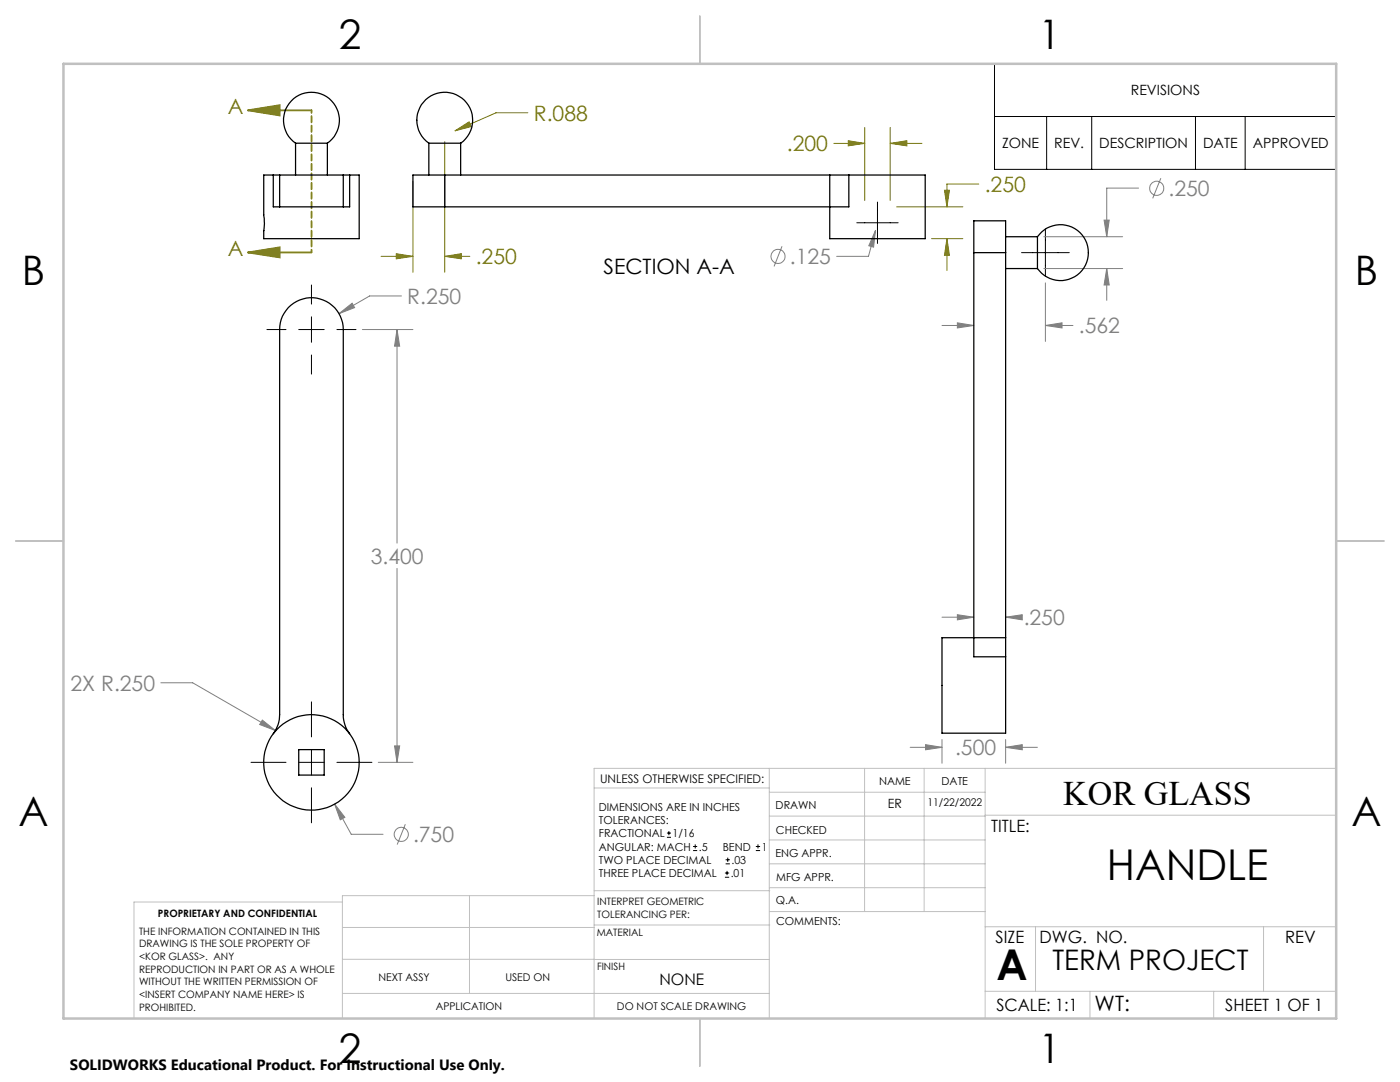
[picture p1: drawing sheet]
<svg xmlns="http://www.w3.org/2000/svg" width="279mm" height="216mm" viewBox="0 0 279 216" stroke-linecap="round" stroke-linejoin="round" font-family="sans-serif">
<g fill="none" stroke="#808080" stroke-width=".2">
<path d="M227.2 37.5h-6.3v9.7M231.7 35.6l-1.7 4M80.1 59.1h-6.3l-6.1 3.5M156.1 49.1l-1.6 4.1M174.7 46l-.4 3.3-.9-.3zM174.7 46l-1.4 5.2h-6.3M208.3 47.2h15.7M208.3 53.6h15.7M208.6 56.4v11.7M220.3 43.9h1.1l-.5 3.3zM220.9 53.6l.5 3.3h-1.1zM220.9 53.6v6.3"/>
<path d="M67.7 62.6l2.6-2.1 .5 .9zM72.3 65.8h10.1M79.2 65.8l.6 3.3h-1.1zM79.2 65.8v42.6M188 64.9h6.3M191.1 64.4l3.2 .5-3.2 .5zM208.6 64.9l3.3-.5v1zM208.6 64.9h5.5M79.2 113.4v38.7M32.1 136.2h6.4l16.5 9.6M188 123.2h6.3M191.1 122.7l3.2 .5-3.2 .5z"/>
<path d="M200.7 123.2l3.3-.5v1zM200.7 123.2h2.4M52.4 143.7l2.6 2.1-3.2-1.2zM75.5 152.1h6.9M78.7 148.8h1.1l-.6 3.3zM181.6 149.1h6.4M184.7 148.6l3.3 .5-3.3 .5zM188 147.6v4.7M200.7 149.1l3.3-.5v1zM200.7 147.6v4.7M200.7 149.1h6.3M66.8 160.4l2 2.7-.9 .5z"/>
<path d="M66.8 160.4l3.3 6.1h6.3M80.9 164.5l-1.6 4"/>
<circle cx="230.9" cy="37.6" r="1.41"/>
<circle cx="155.3" cy="51.2" r="1.4"/>
<circle cx="80.1" cy="166.5" r="1.41"/>
</g>
<g fill="none" stroke="#000" stroke-width=".2">
<path d="M198.5 12.7h68.2v21.1h-68.2zM198.5 23.2h68.2M208.9 23.2v10.6M217.9 23.2v10.6M238.6 23.2v10.6M248.5 23.2v10.6M62.2 56.9v3.8M171 44.4h8.2M175.1 40.3v8.3M203.9 50.4h9.5M208.6 45.6v9.6M53.3 65.8h3.8"/>
<path d="M59.6 65.8h5.1M62.2 63.2v5.1M62.2 70.8v3.8M67.2 65.8h3.8M50.1 152.1h7M59.6 152.1h5.1M62.2 140.1v6.9M62.2 149.6v5.1M62.2 157.2v7M67.2 152.1h7M133.1 167.1h.8M133.1 166.2h.8"/>
<path d="M133.5 165.8v.9M138.3 169.7h.8M138.3 168.9h.8M138.7 168.5v.8M144.7 175h.8M144.7 174.2h.8M144.8 172.4h.9M144.8 171.6h.9M145.1 173.8v.8M145.2 171.1v.9M150.8 169.7h.9M150.8 168.9h.9"/>
<path d="M151.3 168.5v.8"/>
</g>
<path d="M49.5 22l6.3-1v2zM49.5 22h12.7M49.5 50.4l6.3-1v2zM49.5 50.4h12.7" fill="none" stroke="#808000" stroke-width=".35"/>
<g fill="none" stroke="#808000" stroke-width=".2">
<path d="M82.4 36.2v18.1M88.8 28.3v26M90.8 26.1l2.8-1.8 .5 1zM105.3 22.5h-6.3l-8.2 3.6M166.4 28.6h6.2M169.3 28.1l3.3 .5-3.3 .5zM172.6 25.4v14.6M177.7 28.6l3.3-.5v1zM177.7 25.4v14.6M177.7 28.6h6.3M188.5 38h1l-.5 3.3zM195.3 36.7h-6.3v4.6"/>
<path d="M76.1 51.2h6.3M79.1 50.6l3.3 .6-3.3 .4zM88.8 51.2l3.3-.6v1zM88.8 51.2h5M178.9 41.3h13.3M185.9 47.6h6.3M189 47.6l.5 3.3h-1zM189 47.6v6.4"/>
</g>
<path d="M62.2 22v28.3" fill="none" stroke="#808000" stroke-width=".35" stroke-dasharray="1.3 .6" stroke-dashoffset=".7"/>
<g fill="none" stroke="#c0c0c0" stroke-width=".2">
<path d="M118.6 157.2h34.9M153.5 153.3v49.9M153.5 158.1h43.1M172.5 153.3v28.6M184.4 153.3v28.6M196.6 153.3v49.9M266.7 153.3h-148.1v49.9M68.3 180h-41.6v23.2M93.7 178.7v19.5M118.6 178.7h-50.3v24.5M118.6 177.7h35M153.5 167.6h43.1"/>
<path d="M153.5 162.8h43.1M153.5 172.4h43.1M153.5 177.1h43.1M196.6 162.7h70.1M68.3 198.2h85.2M68.3 191.4l85.2 .1M68.3 185.1h50.3M118.6 184.6h35M153.6 181.9h43M196.6 197.8h70.1M196.6 184.9h70.1M206.7 184.9v12.9"/>
<path d="M217.5 197.8v5.4M242.2 197.8v5.4M252.2 184.9v12.9"/>
</g>
<path d="M139.7 3.2v9.5M3.1 107.9h9.6M266.7 107.9h9.5M139.7 203.2v9.6" fill="none" stroke="#c0c0c0" stroke-width=".25"/>
<path d="M12.7 12.7h254v190.5h-254z" fill="none" stroke="#c0c0c0" stroke-width=".5"/>
<g fill="#808000">
<path d="M49.5 22l6.3-1v2zM49.5 50.4l6.3-1v2z"/>
<path d="M90.8 26.1l3.3-.8-.5-1zM188.5 38h1l-.5 3.3zM189 47.6l.5 3.3h-1zM177.7 28.6l3.3-.5v1zM169.3 28.1l3.3 .5-3.3 .5zM79.1 50.6l3.3 .6-3.3 .4zM88.8 51.2l3.3-.6v1z"/>
</g>
<path d="M52.4 143.7l-.6 .9 3.2 1.2zM67.7 62.6l3.1-1.2-.5-.9zM66.8 160.4l1.1 3.2 .9-.5zM79.2 65.8l.6 3.3h-1.1zM78.7 148.8h1.1l-.6 3.3zM184.7 148.6l3.3 .5-3.3 .5zM200.7 149.1l3.3-.5v1zM200.7 123.2l3.3-.5v1zM191.1 122.7l3.2 .5-3.2 .5zM191.1 64.4l3.2 .5-3.2 .5zM208.6 64.9l3.3-.5v1zM220.3 43.9h1.1l-.5 3.3zM220.9 53.6l.5 3.3h-1.1zM174.7 46l-1.3 3 .9 .3z" fill="#808080"/>
<g fill="none" stroke="#000" stroke-width=".25">
<path d="M54.5 34.9h-1.9v8l.2 1.7-.2 3h19.1v-12.7h-1.9M54.5 34.9v6.4h1.3M54.5 34.9h1.3M55.8 34.9h12.7M55.8 34.9v6.4M59 28.6a5.6 5.6 0 0 1-1-8.3 5.6 5.6 0 0 1 8.3 0 5.6 5.6 0 0 1-1 8.3M59 28.6h6.3M59 28.6v6.3M65.3 28.6v6.3M68.5 34.9h1.3M68.5 34.9v6.4M69.8 34.9v6.4h-1.3"/>
<path d="M85.6 28.6a5.6 5.6 0 0 1-1-8.3 5.6 5.6 0 0 1 8.3 0 5.6 5.6 0 0 1-1 8.3M85.6 28.6h6.3M85.6 28.6v6.3M88.8 34.9h-6.4v6.4h6.4M88.8 34.9v6.4M88.8 34.9h76.8M91.9 28.6v6.3M165.6 34.9v12.7h19v-12.7h-15.2M165.6 34.9h3.8M169.4 34.9v6.4h-80.6M55.8 41.3h12.7M194.3 50.4v80.7h6.4"/>
<path d="M194.3 50.4v-6.3h6.4v6.3M194.3 50.4h6.4M200.7 53.6h6.3M200.7 47.2h6.3M200.7 50.4v76.8M207 47.2a5.6 5.6 0 0 1 8.3-1 5.6 5.6 0 0 1 0 8.4 5.6 5.6 0 0 1-8.3-1M207 47.2v6.4M200.7 127.2h-12.7v19.1h12.7v-15.2M200.7 127.2v3.9M54.5 146.4a6.2 6.2 0 0 0 1.3-3.8v-76.8a6.4 6.4 0 0 1 6.4-6.4 6.4 6.4 0 0 1 6.3 6.4v76.8a6.2 6.2 0 0 0 1.3 3.8M59.6 149.6h5.1v5.1h-5.1z"/>
<circle cx="62.2" cy="152.1" r="9.5"/>
</g>
<g font-size="8.5">
<text x="220.9" y="175.5">HANDLE</text>
<text x="198.9" y="195.5">A</text>
</g>
<g font-size="8.1">
<text x="67.6" y="9.7">2</text>
<text x="207.3" y="9.7">1</text>
<text x="4.4" y="57">B</text>
<text x="270.4" y="57">B</text>
<text x="3.7" y="164.9">A</text>
<text x="269.7" y="164.9">A</text>
<text x="67.6" y="212.2">2</text>
<text x="207.3" y="212.2">1</text>
</g>
<text font-size="6.9" x="212.2" y="160.6">KOR GLASS</text>
<text font-size="5.6" x="210" y="193.5">TERM PROJECT</text>
<g font-size="4.2" fill="#808000">
<text x="45.5" y="22.7">A</text>
<text x="106.5" y="24.1">R.088</text>
<text x="157" y="30.2">.200</text>
<text x="196.5" y="38.3">.250</text>
<text x="45.5" y="51.1">A</text>
<text x="94.9" y="52.7">.250</text>
</g>
<g font-size="4.2" fill="#808080">
<text x="233.2" y="39.1">.250</text>
<text x="157.6" y="52.7">.125</text>
<text x="81.3" y="60.6">R.250</text>
<text x="215.3" y="66.5">.562</text>
<text x="74" y="112.5">3.400</text>
<text x="204.3" y="124.7">.250</text>
<text x="14.1" y="137.8">2X R.250</text>
<text x="190.6" y="150.7">.500</text>
<text x="82.4" y="168">.750</text>
</g>
<g font-size="4.2">
<text x="120.4" y="54.7">SECTION A-A</text>
<text x="218.5" y="201.7">WT:</text>
</g>
<g font-size="3.4">
<text x="197.8" y="166">TITLE:</text>
<text x="198.7" y="188.1">SIZE</text>
<text x="207.5" y="188.1">DWG. NO.</text>
<text x="256.5" y="188.2">REV</text>
<text x="198.8" y="201.7">SCALE: 1:1</text>
<text x="244.5" y="201.7">SHEET 1 OF 1</text>
</g>
<text font-size="3.2" x="131.6" y="196.6">NONE</text>
<text font-size="3" x="14" y="213.5">SOLIDWORKS Educational Product. For Instructional Use Only.</text>
<g font-size="2.8">
<text x="225.7" y="19">REVISIONS</text>
<text x="200" y="29.6">ZONE</text>
<text x="210.4" y="29.6">REV.</text>
<text x="219.4" y="29.6">DESCRIPTION</text>
<text x="240.1" y="29.6">DATE</text>
<text x="250" y="29.6">APPROVED</text>
</g>
<text font-size="2.5" x="177.2" y="161.3">ER</text>
<text font-size="2.4" x="119.8" y="156.2">UNLESS OTHERWISE SPECIFIED:</text>
<g font-size="2.2">
<text x="119.5" y="161.8">DIMENSIONS ARE IN INCHES</text>
<text x="154.8" y="161.4">DRAWN</text>
<text x="175.4" y="156.6">NAME</text>
<text x="187.9" y="156.7">DATE</text>
<text x="119.5" y="164.4">TOLERANCES:</text>
<text x="119.5" y="167.1">FRACTIONAL</text>
<text x="134.2" y="167.1">1/16</text>
<text x="154.9" y="166.3">CHECKED</text>
<text x="119.5" y="172.4">TWO PLACE DECIMAL</text>
<text x="119.5" y="169.7">ANGULAR: MACH</text>
<text x="139.5" y="169.7">.5</text>
<text x="144.2" y="169.7">BEND</text>
<text x="146" y="172.4">.03</text>
<text x="152" y="169.7">1</text>
<text x="154.8" y="171">ENG APPR.</text>
<text x="119.5" y="175">THREE PLACE DECIMAL</text>
<text x="145.8" y="175">.01</text>
<text x="154.9" y="175.7">MFG APPR.</text>
<text x="154.9" y="180.4">Q.A.</text>
<text x="154.9" y="184.6">COMMENTS:</text>
</g>
<g font-size="2.1">
<text x="185.1" y="160.7">11/22/2022</text>
<text x="75.5" y="195.7">NEXT ASSY</text>
<text x="100.9" y="195.7">USED ON</text>
<text x="86.9" y="201.5">APPLICATION</text>
<text x="123.1" y="201.6">DO NOT SCALE DRAWING</text>
</g>
<g font-size="2">
<text x="31.5" y="182.9">PROPRIETARY AND CONFIDENTIAL</text>
<text x="119.2" y="180.6">INTERPRET GEOMETRIC</text>
<text x="119.2" y="183.1">TOLERANCING PER:</text>
<text x="27.8" y="186.5">THE INFORMATION CONTAINED IN THIS</text>
<text x="27.8" y="189">DRAWING IS THE SOLE PROPERTY OF</text>
<text x="27.8" y="191.6">&lt;KOR GLASS&gt;. ANY</text>
<text x="119.1" y="186.7">MATERIAL</text>
<text x="27.8" y="194.1">REPRODUCTION IN PART OR AS A WHOLE</text>
<text x="27.8" y="196.6">WITHOUT THE WRITTEN PERMISSION OF</text>
<text x="119.1" y="193.5">FINISH</text>
<text x="27.8" y="199.1">&lt;INSERT COMPANY NAME HERE&gt; IS</text>
<text x="27.8" y="201.7">PROHIBITED.</text>
</g>
</svg>
